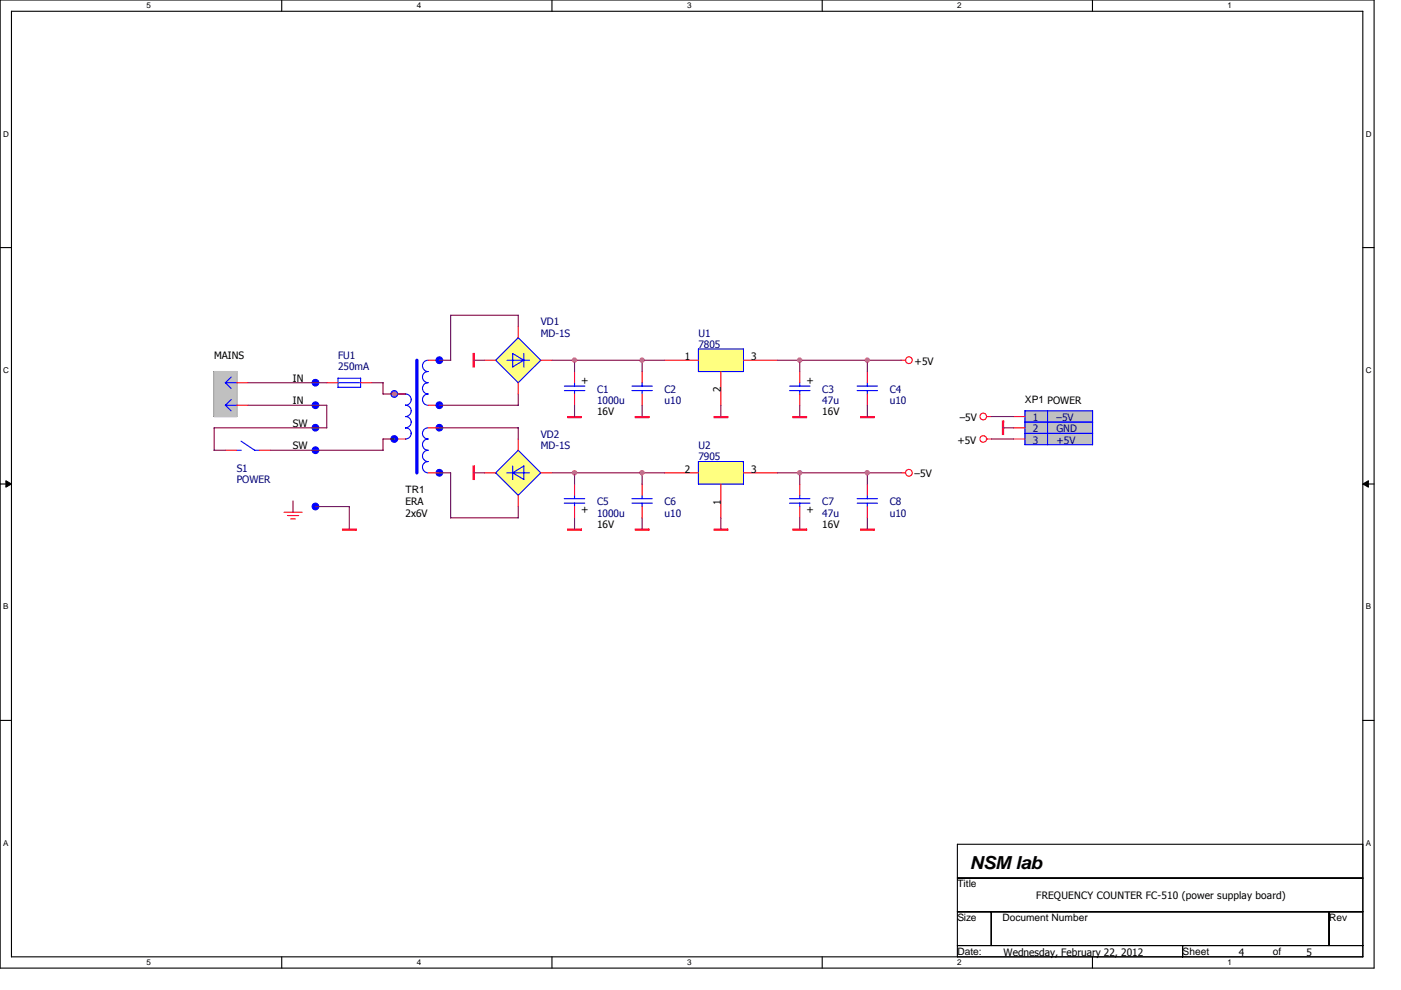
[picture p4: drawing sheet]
<svg xmlns="http://www.w3.org/2000/svg" width="297mm" height="210mm" viewBox="0 0 297 210" stroke-linecap="round" stroke-linejoin="round" font-family="sans-serif">
<path d="M0 0h291.3v205.3h-291.3zM2.4 2.4h286.5v200.5h-286.5z" fill="none" stroke="#000" stroke-width=".23"/>
<g fill="#fff">
<path d="M31.1 .3h.9v1.8h-.9z"/>
<path d="M31.1 203.2h.9v1.9h-.9z"/>
</g>
<path d="M59.7 0v2.4M59.7 202.9v2.4" fill="none" stroke="#000" stroke-width=".23"/>
<g fill="#fff">
<path d="M88.4 .3h.9v1.8h-.9z"/>
<path d="M88.4 203.2h.9v1.9h-.9z"/>
</g>
<path d="M117 0v2.4M117 202.9v2.4" fill="none" stroke="#000" stroke-width=".23"/>
<g fill="#fff">
<path d="M145.7 .3h.9v1.8h-.9z"/>
<path d="M145.7 203.2h.9v1.9h-.9z"/>
</g>
<path d="M174.3 0v2.4M174.3 202.9v2.4" fill="none" stroke="#000" stroke-width=".23"/>
<g fill="#fff">
<path d="M203 .3h.9v1.8h-.9z"/>
<path d="M203 203.2h.9v1.9h-.9z"/>
</g>
<path d="M231.6 0v2.4M231.6 202.9v2.4" fill="none" stroke="#000" stroke-width=".23"/>
<g fill="#fff">
<path d="M260.3 .3h.9v1.8h-.9z"/>
<path d="M260.3 203.2h.9v1.9h-.9z"/>
<path d="M.7 27.5h1.2v1.8h-1.2z"/>
<path d="M289.6 27.5h1.2v1.8h-1.2z"/>
<path d="M.7 77.6h1.2v1.9h-1.2z"/>
<path d="M289.6 77.6h1.2v1.9h-1.2z"/>
</g>
<path d="M0 52.5h2.4M288.9 52.5h2.4" fill="none" stroke="#000" stroke-width=".23"/>
<g fill="#fff">
<path d="M.7 127.7h1.1v1.9h-1.1z"/>
<path d="M289.6 127.7h1.1v1.9h-1.1z"/>
</g>
<path d="M0 102.7h2.4M288.9 102.7h2.4" fill="none" stroke="#000" stroke-width=".23"/>
<path d="M1.2 102l1.2 .7-1.2 .6zM288.9 102.7l1.2-.7v1.3z" fill="#000" stroke="#000" stroke-width=".21"/>
<g fill="#fff">
<path d="M.6 177.9h1.2v1.8h-1.2z"/>
<path d="M289.5 177.9h1.2v1.8h-1.2z"/>
</g>
<path d="M45.4 78.8h4.8v9.5h-4.8zM0 152.8h2.4M288.9 152.8h2.4M203 179.1h85.9v23.8h-85.9zM203 186.2h85.9M203 193.4h85.9M210.2 193.4v7.2M281.8 193.4v7.2M203 200.6h85.9M250.7 200.6v2.3" fill="none" stroke="#000" stroke-width=".23"/>
<g fill="#ffff80" stroke="#ffff80" stroke-width=".23">
<path d="M148.1 74v4.8h9.5v-4.8z" fill-rule="evenodd"/>
<path d="M148.1 97.9v4.8h9.5v-4.8z" fill-rule="evenodd"/>
<path d="M109.9 71.6l4.8 4.8-4.8 4.8-4.8-4.8z" fill-rule="evenodd"/>
<path d="M109.9 95.5l4.8 4.8-4.8 4.8-4.8-4.8z" fill-rule="evenodd"/>
</g>
<g fill="#c0c0c0" stroke="#c0c0c0" stroke-width=".23">
<path d="M45.4 78.8v9.5h4.8v-9.5z" fill-rule="evenodd"/>
<path d="M217.3 87.1v7.2h14.3v-7.2z" fill-rule="evenodd"/>
</g>
<g fill="#f00" stroke="#f00" stroke-width=".23">
<path d="M72.6 112.2v.3h2.9v-.3z" fill-rule="evenodd"/>
<path d="M100.3 75v2.8h.3v-2.8z" fill-rule="evenodd"/>
<path d="M100.3 98.8v2.9h.3v-2.9z" fill-rule="evenodd"/>
<path d="M168.1 112.2v.3h2.9v-.3z" fill-rule="evenodd"/>
<path d="M134.7 88.3v.3h2.9v-.3z" fill-rule="evenodd"/>
<path d="M134.7 112.2v.3h2.9v-.3z" fill-rule="evenodd"/>
<path d="M182.5 88.3v.3h2.8v-.3z" fill-rule="evenodd"/>
<path d="M120.4 112.2v.3h2.9v-.3z" fill-rule="evenodd"/>
<path d="M151.4 88.3v.3h2.9v-.3z" fill-rule="evenodd"/>
<path d="M182.5 112.2v.3h2.8v-.3z" fill-rule="evenodd"/>
<path d="M120.4 88.3v.3h2.9v-.3z" fill-rule="evenodd"/>
<path d="M168.1 88.3v.3h2.9v-.3z" fill-rule="evenodd"/>
<path d="M151.4 112.2v.3h2.9v-.3z" fill-rule="evenodd"/>
<path d="M212.5 89.3v2.9h.3v-2.9z" fill-rule="evenodd"/>
</g>
<g fill="none" stroke="#f00" stroke-width=".23">
<path d="M90.8 76.4h2.4M102.7 76.4h2.4M109.9 69.2v2.4M114.7 76.4h2.3M121.8 78.8v2.4M136.1 78.8v2.4M140.9 76.4h7.2M152.8 78.8v7.2M157.6 76.4h7.2M169.6 78.8v2.4M183.9 78.8v2.4M191 76.4h1"/>
<path d="M47.8 95.5h2.4M50.2 86h2.4M50.2 81.2h2.4M55 95.5h2.3M69.3 81.2h2.4M76.5 81.2h2.3M83.6 93.1h2.4M83.6 83.6h2.4M90.8 86h2.4M90.8 90.7h2.4M109.9 81.2v2.4M109.9 93.1v2.4"/>
<path d="M121.8 83.6v2.4M136.1 83.6v2.4M169.6 83.6v2.4M183.9 83.6v2.4M209.2 93.1h1M209.2 88.3h1M214.9 93.1h2.4M214.9 88.3h2.4M214.9 90.7h2.4M60.2 108.6h3.8M60.9 109.3h2.4M61.6 110.1h1"/>
<path d="M90.8 100.3h2.4M102.7 100.3h2.4M109.9 105.1v2.3M114.7 100.3h2.3M121.8 102.7v2.4M121.8 107.4v2.4M136.1 102.7v2.4M136.1 107.4v2.4M140.9 100.3h7.2M152.8 102.7v7.1M157.6 100.3h7.2M169.6 102.7v2.4"/>
<path d="M169.6 107.4v2.4M183.9 102.7v2.4M183.9 107.4v2.4M191 100.3h1"/>
<circle cx="192.7" cy="76.4" r=".71"/>
<circle cx="208.5" cy="88.3" r=".7"/>
<circle cx="208.5" cy="93.1" r=".7"/>
<circle cx="192.7" cy="100.3" r=".71"/>
</g>
<g fill="none" stroke="#00f" stroke-width=".23">
<path d="M49 80l-1.2 1.2M90.8 76.4a1.2 1.2 0 0 0-1.2 1.2 1.2 1.2 0 0 0 1.2 1.2 1.17 1.17 0 0 0-1.2 1.2 1.2 1.2 0 0 0 1.2 1.2 1.2 1.2 0 0 0-1.2 1.2 1.2 1.2 0 0 0 1.2 1.2 1.2 1.2 0 0 0-1.2 1.2 1.2 1.2 0 0 0 1.2 1.2M105.1 76.4l4.8 4.8M105.1 76.4l4.8-4.8 4.8 4.8M107.5 76.4h4.8M108.7 75l2.4 1.4M108.7 75v2.8l2.4-1.4M111.1 75v2.9M114.7 76.4l-4.8 4.8M148.1 74h9.5v4.8h-9.5zM47.8 86h2.4M47.8 85.9l1.2 1.2"/>
<path d="M49 84.8l-1.2 1.2M50.2 95.5h1M50.2 81.2h-2.4l1.2 1.2M51.1 93.6l2.9 1.9M54 95.5h1M71.9 81.2h4.3M76.5 80.2v1.9h-4.8v-1.9h4.8M86 83.6a1.2 1.2 0 0 1 1.2 1.2 1.2 1.2 0 0 1-1.2 1.2 1.2 1.2 0 0 1 1.2 1.2 1.2 1.2 0 0 1-1.2 1.1 1.2 1.2 0 0 1 1.2 1.2 1.2 1.2 0 0 1-1.2 1.2 1.19 1.19 0 0 1 1.2 1.2 1.21 1.21 0 0 1-1.2 1.2M90.8 90.7a1.17 1.17 0 0 0-1.2 1.2 1.2 1.2 0 0 0 1.2 1.2 1.2 1.2 0 0 0-1.2 1.2 1.2 1.2 0 0 0 1.2 1.2 1.2 1.2 0 0 0-1.2 1.2 1.2 1.2 0 0 0 1.2 1.2 1.2 1.2 0 0 0-1.2 1.2 1.2 1.2 0 0 0 1.2 1.2M108.7 98.8v2.9M109.9 95.5l4.8 4.8M109.9 95.5l-4.8 4.8"/>
<path d="M111.1 98.8v2.9l-2.4-1.4M111.1 98.8l-2.4 1.5M119.7 81.9h4.3M119.7 82.8h4.3M121.8 81.2v.7M121.8 82.8v.8M134 81.9h4.3M134 82.8h4.3M136.1 81.2v.7M136.1 82.8v.8M148.1 97.9h9.5v4.8h-9.5zM167.4 81.9h4.3"/>
<path d="M167.4 82.8h4.3M169.6 81.2v.7M169.6 82.8v.8M181.7 81.9h4.4M181.7 82.8h4.4M183.9 81.2v.7M183.9 82.8v.8M217.3 91.9h14.4M217.3 89.5h14.4M222.1 87.1v7.2M231.6 87.1v7.2M231.7 87.1h-14.4v7.2h14.3"/>
<path d="M107.5 100.3h4.8M114.7 100.3l-4.8 4.8-4.8-4.8M119.6 106.7h4.4M119.6 105.8h4.4M121.8 105v.8M121.8 106.7v.7M134 106.7h4.3M134 105.8h4.3M136.1 105.1v.7M136.1 106.7v.8M167.4 106.7h4.3M167.4 105.8h4.3"/>
<path d="M169.6 105v.8M169.6 106.7v.7M181.7 106.7h4.4M181.7 105.8h4.4M183.9 105.1v.7M183.9 106.7v.8"/>
</g>
<g fill="#00f" stroke="#00f" stroke-width=".23">
<circle cx="66.9" cy="85.9" r=".7"/>
<circle cx="93.1" cy="100.3" r=".7"/>
<circle cx="83.6" cy="93.1" r=".71"/>
<circle cx="93.1" cy="85.9" r=".7"/>
<circle cx="66.9" cy="90.7" r=".7"/>
<circle cx="66.9" cy="81.2" r=".7"/>
<circle cx="66.9" cy="95.5" r=".7"/>
<circle cx="93.1" cy="90.7" r=".7"/>
<circle cx="83.6" cy="83.6" r=".71"/>
<circle cx="66.9" cy="107.4" r=".7"/>
<circle cx="93.1" cy="76.4" r=".7"/>
</g>
<path d="M88.4 76.4v23.9" fill="none" stroke="#00f" stroke-width=".7"/>
<g fill="none" stroke="#800040" stroke-width=".23">
<path d="M100.3 76.4h2.4M109.9 69.3v-2.4h-14.4l.1 9.5h-2.4M117 76.4h23.9M121.8 76.4v2.4M136.1 76.4v2.4M164.8 76.4h26.3M169.6 76.4v2.4M183.9 76.4v2.4M52.6 86h16.7v4.8l-23.9-.1v4.8h2.4M52.6 81.2h16.7M57.3 95.5h23.9M78.8 81.2h2.4"/>
<path d="M81.2 81.2v2.4h4.8M83.6 93.1h-2.4v2.4M93.2 90.7h16.7v2.4M109.9 83.6v2.4h-16.7M121.8 86v2.4M136.1 86v2.4M152.8 86v2.4M169.6 86v2.4M183.9 86v2.4M210.2 93.1h4.7M210.2 88.3h4.7M212.5 90.7h2.4"/>
<path d="M62.1 106.3v2.4M66.9 107.4h7.2M74.1 107.4v4.8M93.2 100.3h2.4l-.1 9.6M95.5 109.8h14.4M100.3 100.3h2.4M109.9 107.4v2.5M117 100.3h23.9M121.8 100.3v2.4M121.8 109.8v2.4M136.1 100.3v2.4M136.1 109.8v2.4"/>
<path d="M152.8 109.8v2.4M164.8 100.3h26.3M169.6 100.3v2.4M169.6 109.8v2.4M183.9 100.3v2.4M183.9 109.8v2.4"/>
</g>
<g fill="#f0f" stroke="#f0f" stroke-width=".23">
<circle cx="83.6" cy="83.6" r=".47"/>
<circle cx="121.8" cy="76.4" r=".47"/>
<circle cx="121.8" cy="100.3" r=".47"/>
<circle cx="136.1" cy="76.4" r=".47"/>
<circle cx="136.1" cy="100.3" r=".47"/>
<circle cx="169.6" cy="76.4" r=".47"/>
<circle cx="183.9" cy="76.4" r=".47"/>
<circle cx="183.9" cy="100.3" r=".47"/>
<circle cx="169.6" cy="100.3" r=".47"/>
</g>
<text font-size="3.8" x="205.6" y="184.3">NSM lab</text>
<g font-size="2.2" fill="#000080">
<text x="114.7" y="69">VD1</text>
<text x="114.7" y="71.4">MD-1S</text>
<text x="148.1" y="71.4">U1</text>
<text x="71.7" y="76.2">FU1</text>
<text x="148.1" y="73.8">7805</text>
<text x="71.7" y="78.6">250mA</text>
<text x="126.6" y="83.3">C1</text>
<text x="140.9" y="83.3">C2</text>
<text x="174.3" y="83.3">C3</text>
<text x="188.7" y="83.3">C4</text>
<text x="126.6" y="85.7">1000u</text>
<text x="140.9" y="85.7">u10</text>
<text x="174.3" y="85.7">47u</text>
<text x="188.7" y="85.7">u10</text>
<text x="219" y="89.3">1</text>
<text x="224" y="89.3">–5V</text>
<text x="114.7" y="92.9">VD2</text>
<text x="114.7" y="95.3">MD-1S</text>
<text x="148.1" y="95.3">U2</text>
<text x="219" y="94.1">3</text>
<text x="219" y="91.7">2</text>
<text x="224" y="94.1">+5V</text>
<text x="224" y="91.7">GND</text>
<text x="50.2" y="100.1">S1</text>
<text x="148.1" y="97.7">7905</text>
<text x="50.2" y="102.4">POWER</text>
<text x="126.6" y="107.2">C5</text>
<text x="140.9" y="107.2">C6</text>
<text x="174.3" y="107.2">C7</text>
<text x="188.7" y="107.2">C8</text>
<text x="126.6" y="109.6">1000u</text>
<text x="140.9" y="109.6">u10</text>
<text x="174.3" y="109.6">47u</text>
<text x="188.7" y="109.6">u10</text>
</g>
<g font-size="2.2">
<text x="45.4" y="76.2">MAINS</text>
<text x="145.2" y="76.4">1</text>
<text x="159.3" y="76.4">3</text>
<text x="193.9" y="77.4">+5V</text>
<text x="62.1" y="81">IN</text>
<text x="123.3" y="81.4">+</text>
<text x="152.8" y="83.2" transform="rotate(-90 152.8 83.2)">2</text>
<text x="171" y="81.4">+</text>
<text x="62.1" y="85.7">IN</text>
<text x="126.6" y="88.1">16V</text>
<text x="174.3" y="88.1">16V</text>
<text x="203.5" y="89.3">–5V</text>
<text x="217.3" y="85.5">XP1 POWER</text>
<text x="62.1" y="90.5">SW</text>
<text x="62.1" y="95.3">SW</text>
<text x="203" y="94.1">+5V</text>
<text x="145.2" y="100.3">2</text>
<text x="159.3" y="100.3">3</text>
<text x="193.9" y="101.2">–5V</text>
<text x="86" y="104.6">TR1</text>
<text x="86" y="107.2">ERA</text>
<text x="152.8" y="107" transform="rotate(-90 152.8 107)">1</text>
<text x="86" y="109.6">2x6V</text>
<text x="123.3" y="108.9">+</text>
<text x="126.6" y="112">16V</text>
<text x="171" y="108.9">+</text>
<text x="174.3" y="112">16V</text>
<text x="203" y="188.2">Title</text>
<text x="219.7" y="190.8">FREQUENCY COUNTER FC-510 (power supplay board)</text>
<text x="203" y="195.3">Size</text>
<text x="212.5" y="195.3">Document Number</text>
<text x="281.8" y="195.3">Rev</text>
<text x="203" y="202.5">Date:</text>
<text x="212.8" y="202.7">Wednesday, February 22, 2012</text>
<text x="250.7" y="202.5">Sheet</text>
<text x="262.7" y="202.7">4</text>
<text x="269.9" y="202.5">of</text>
<text x="277" y="202.7">5</text>
</g>
<g font-size="1.7">
<text x="31.1" y="1.8">5</text>
<text x="88.4" y="1.8">4</text>
<text x="145.7" y="1.8">3</text>
<text x="203" y="1.8">2</text>
<text x="260.3" y="1.8">1</text>
<text x=".7" y="29">D</text>
<text x="289.6" y="29">D</text>
<text x=".7" y="79.1">C</text>
<text x="289.6" y="79.1">C</text>
<text x=".7" y="129.2">B</text>
<text x="289.6" y="129.2">B</text>
<text x=".7" y="179.4">A</text>
<text x="289.6" y="179.4">A</text>
<text x="31.1" y="204.7">5</text>
<text x="88.4" y="204.7">4</text>
<text x="145.7" y="204.7">3</text>
<text x="203" y="204.7">2</text>
<text x="260.3" y="204.7">1</text>
</g>
</svg>
